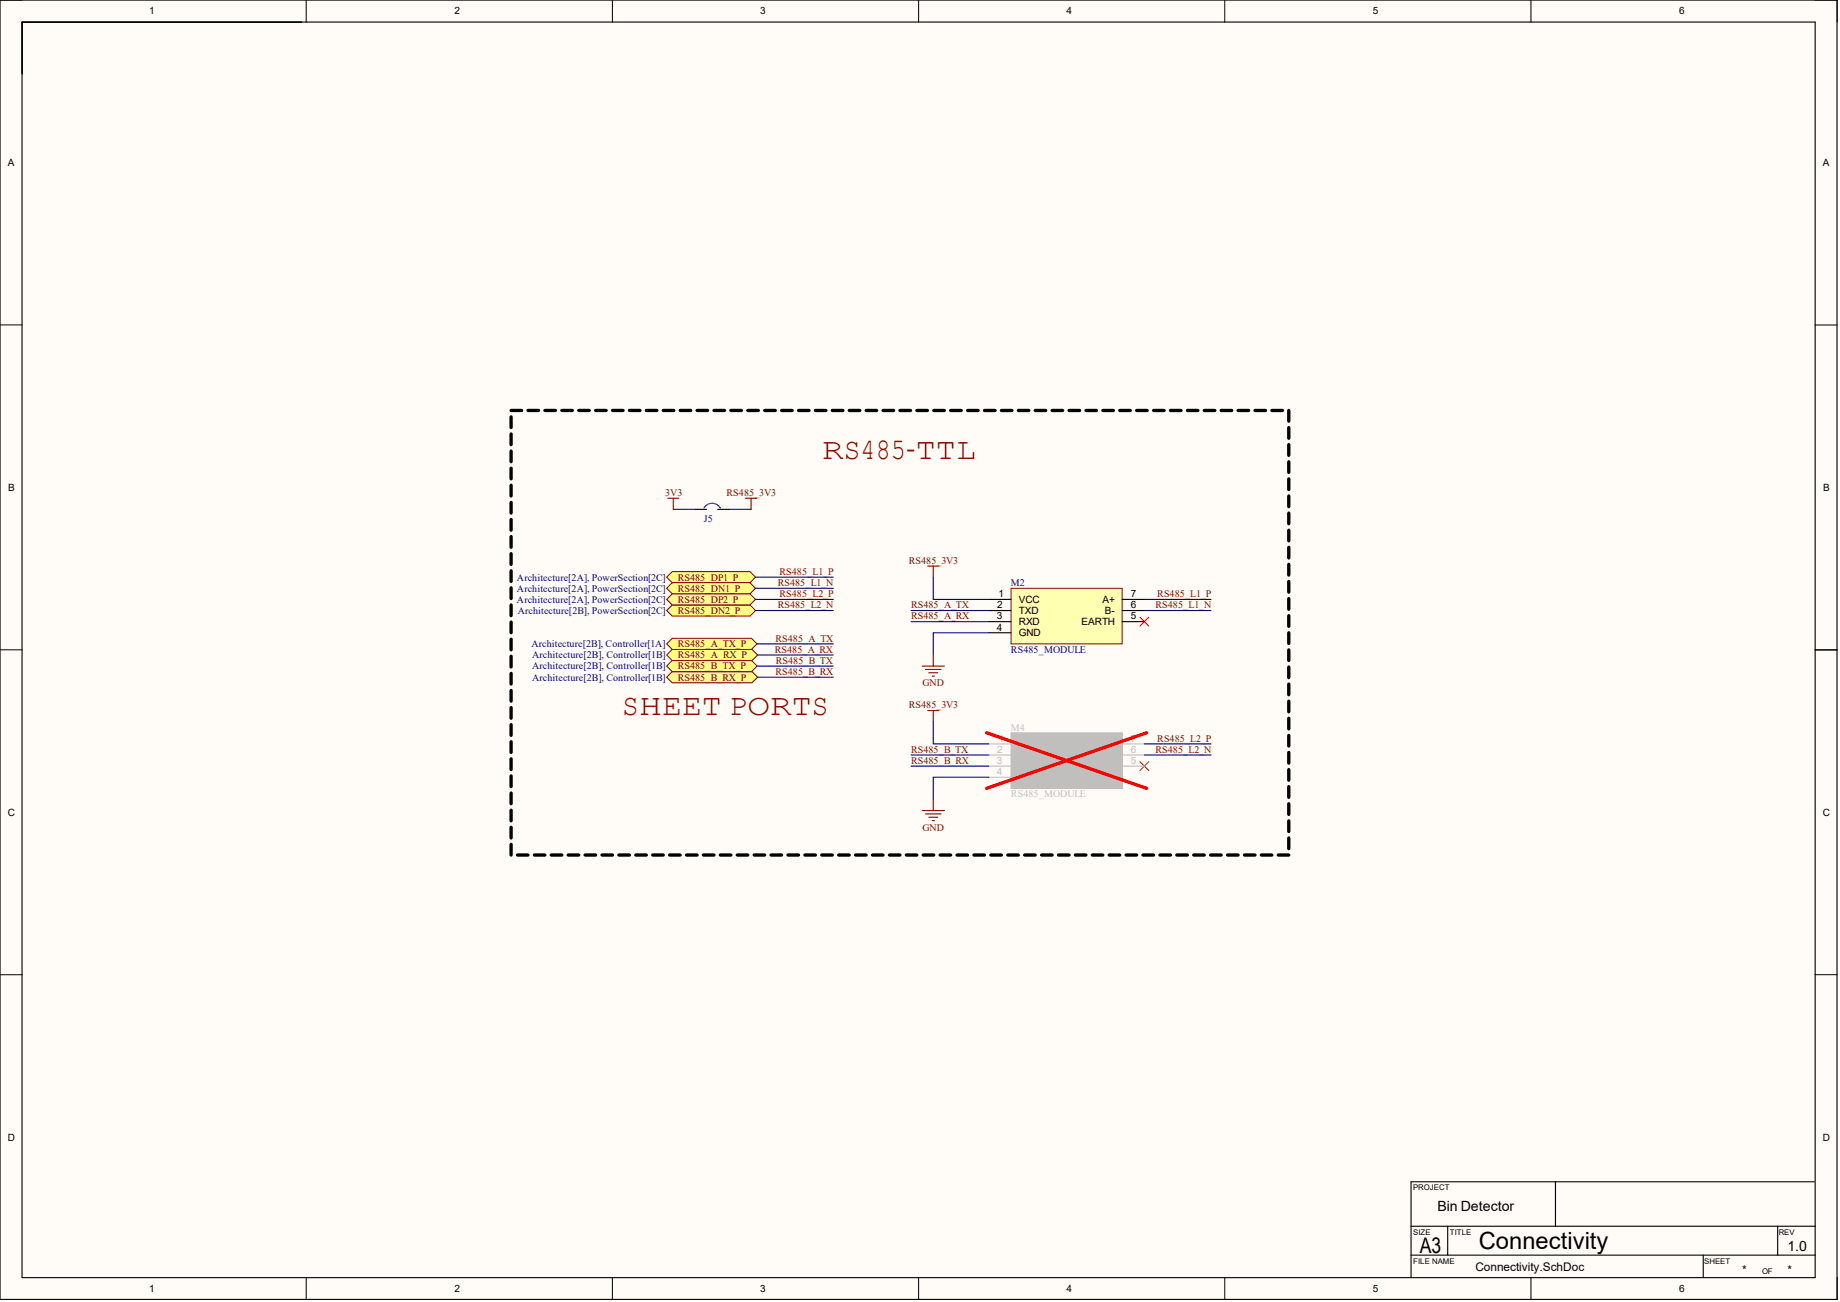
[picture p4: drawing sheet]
<svg xmlns="http://www.w3.org/2000/svg" width="420mm" height="297mm" viewBox="0 0 420 297" stroke-linecap="round" stroke-linejoin="round" font-family="sans-serif">
<g fill="#fffcf8">
<path d="M0 0h419.2v296.5h-419.2z" fill-rule="evenodd"/>
<path d="M5.1 5.1h409v286.3h-409z" fill-rule="evenodd"/>
</g>
<g fill="none" stroke="#000" stroke-width=".23">
<path d="M0 0h5.1M69.9 0v5.1M139.7 0v5.1M209.6 0v5.1M279.4 0v5.1M349.3 0v5.1M414.1 0h5.1v5.1M0 74.1h5.1M414.1 74.1h5.1M0 148.3h5.1M414.1 148.3h5.1M0 222.4h5.1"/>
<path d="M414.1 222.4h5.1M69.9 291.4v5.1M139.7 291.4v5.1M209.6 291.4v5.1M279.4 291.4v5.1M349.3 291.4v5.1M419.2 291.4v5.1"/>
</g>
<path d="M0 0h419.1v296.4h-419.1zM5 5h409.1v286.5h-409.1zM5 5.1h63.8M414.1 148.3h5.1M321.9 279.8h92.3M330.3 279.8v6.5M354.9 269.6v10.2M405.6 279.8v6.5M413.9 269.6h-92v21.8M321.9 286.3h92.3M388.6 286.3v5.1" fill="none" stroke="#000" stroke-width=".25"/>
<path d="M153.4 148.2h18.2l1.3 1.2-1.3 1.3h-18.2l-1.3-1.3z" fill-rule="evenodd" fill="#ffff81"/>
<path d="M153.4 148.2h18.2l1.3 1.2-1.3 1.3h-18.2l-1.3-1.3z" fill="none" stroke="#810000" stroke-width=".23"/>
<path d="M153.4 145.6h18.1l1.2 1.3-1.2 1.3h-18.1l-1.3-1.3z" fill-rule="evenodd" fill="#ffff81"/>
<path d="M153.4 145.6h18.1l1.2 1.3-1.2 1.3h-18.1l-1.3-1.3z" fill="none" stroke="#810000" stroke-width=".23"/>
<path d="M158.7 116.2h2.5M163.8 116.2h2.5" fill="none" stroke="#000" stroke-width=".25"/>
<path d="M160.6 115.9a2.15 2.15 0 0 1 3.8 0" fill="none" stroke="#00f" stroke-width=".25"/>
<path d="M152.4 113.7h2.5M153.6 113.7v2.5M170.1 113.7h2.5M171.4 113.7v2.5M211.7 129.1h2.5M212.9 129.1v2.6M210.4 152h5.1M211.2 152.7h3.5M211.9 153.5h2M212.7 154.2h.5M212.9 149.4v2.6" fill="none" stroke="#810000" stroke-width=".25"/>
<path d="M260.1 140.8l2 2M262.1 140.8l-2 2" fill="none" stroke="#f00" stroke-width=".23"/>
<g fill="none" stroke="#000" stroke-width=".76">
<path d="M116.6 95.1v2.4M116.6 99v2.4M116.6 93.6h2.4M120.5 93.6h2.4M124.3 93.6h2.4M128.2 93.6h2.4M132 93.6h2.4M135.9 93.6h2.4M139.8 93.6h2.4M143.6 93.6h2.4M147.5 93.6h2.4M151.3 93.6h2.4"/>
<path d="M155.2 93.6h2.4M159 93.6h2.4M162.9 93.6h2.4M166.8 93.6h2.4M170.6 93.6h2.4M174.5 93.6h2.4M178.3 93.6h2.4M182.2 93.6h2.4M186 93.6h2.4M189.9 93.6h2.4M193.8 93.6h2.4M197.6 93.6h2.4"/>
<path d="M201.5 93.6h2.4M205.3 93.6h2.4M209.2 93.6h2.4M213 93.6h2.5M216.9 93.6h2.4M220.8 93.6h2.4M224.6 93.6h2.4M228.5 93.6h2.4M232.3 93.6h2.4M236.2 93.6h2.4M240 93.6h2.5M243.9 93.6h2.4"/>
<path d="M247.8 93.6h2.4M251.6 93.6h2.4M255.5 93.6h2.4M259.3 93.6h2.4M263.2 93.6h2.4M267 93.6h2.5M270.9 93.6h2.4M274.8 93.6h2.4M278.6 93.6h2.4M282.5 93.6h2.4M286.3 93.6h2.4M290.2 93.6h2.4"/>
<path d="M294 93.6v2.5M294 97.5v2.5M116.6 102.9v2.4M116.6 106.8v2.4M116.6 110.7v2.4M116.6 114.6v2.4M116.6 118.5v2.5M294 101.4v2.5M294 105.4v2.4M294 109.3v2.4M294 113.1v2.5M294 117v2.5"/>
<path d="M116.6 122.4v2.5M116.6 126.3v2.5M116.6 130.2v2.5M116.6 134.1v2.5M116.6 138v2.5M294 121v2.4M294 124.9v2.4M294 128.8v2.4M294 132.7v2.4M294 136.6v2.4M116.6 141.9v2.5M116.6 145.8v2.5"/>
<path d="M116.6 149.7v2.5M116.6 153.6v2.5M116.6 157.5v2.5M294 140.5v2.4M294 144.4v2.4M294 148.3v2.4M294 152.2v2.4M294 156.1v2.4M294 160v2.4M116.6 161.4v2.5M116.6 165.3v2.5M116.6 169.2v2.5"/>
<path d="M116.6 173.1v2.5M116.6 177v2.5M294 163.9v2.4M294 167.8v2.4M294 171.7v2.4M294 175.6v2.4M294 179.5v2.4M116.6 180.9v2.5M116.6 184.8v2.5M116.6 188.7v2.5M116.6 192.6v2.5M118.1 195.1h2.4"/>
<path d="M121.9 195.1h2.4M125.8 195.1h2.4M129.6 195.1h2.4M133.5 195.1h2.4M137.3 195.1h2.5M141.2 195.1h2.4M145.1 195.1h2.4M148.9 195.1h2.4M152.8 195.1h2.4M156.6 195.1h2.4M160.5 195.1h2.4M164.3 195.1h2.5"/>
<path d="M168.2 195.1h2.4M172.1 195.1h2.4M175.9 195.1h2.4M179.8 195.1h2.4M183.6 195.1h2.4M187.5 195.1h2.4M191.3 195.1h2.5M195.2 195.1h2.4M199.1 195.1h2.4M202.9 195.1h2.4M206.8 195.1h2.4M210.6 195.1h2.4"/>
<path d="M214.5 195.1h2.4M218.3 195.1h2.5M222.2 195.1h2.4M226.1 195.1h2.4M229.9 195.1h2.4M233.8 195.1h2.4M237.6 195.1h2.4M241.5 195.1h2.4M245.3 195.1h2.5M249.2 195.1h2.4M253.1 195.1h2.4M256.9 195.1h2.4"/>
<path d="M260.8 195.1h2.4M264.6 195.1h2.4M268.5 195.1h2.4M272.4 195.1h2.4M276.2 195.1h2.4M280.1 195.1h2.4M283.9 195.1h2.4M287.8 195.1h2.4M291.6 195.1h2.4M294 183.4v2.4M294 187.3v2.4M294 191.2v2.4"/>
</g>
<path d="M153.4 130.4h17.7l1.3 1.3-1.3 1.2h-17.7l-1.3-1.2z" fill-rule="evenodd" fill="#ffff81"/>
<path d="M153.4 130.4h17.7l1.3 1.3-1.3 1.2h-17.7l-1.3-1.2z" fill="none" stroke="#810000" stroke-width=".23"/>
<path d="M153.4 132.9h17.7l1.3 1.3-1.3 1.3h-17.7l-1.3-1.3z" fill-rule="evenodd" fill="#ffff81"/>
<path d="M153.4 132.9h17.7l1.3 1.3-1.3 1.3h-17.7l-1.3-1.3z" fill="none" stroke="#810000" stroke-width=".23"/>
<path d="M230.7 134.2h25.3v12.7h-25.3z" fill-rule="evenodd" fill="#ffffb2"/>
<path d="M230.7 134.2h25.3v12.7h-25.3z" fill="none" stroke="#810000" stroke-width=".23"/>
<path d="M225.6 136.8h5.1M225.6 139.3h5.1M256 136.8h5.1M256 139.3h5.1M225.6 141.8h5.1M225.6 144.4h5.1M256 141.8h5.1" fill="none" stroke="#000" stroke-width=".25"/>
<path d="M153.4 153.2h18.2l1.3 1.3-1.3 1.3h-18.2l-1.3-1.3z" fill-rule="evenodd" fill="#ffff81"/>
<path d="M153.4 153.2h18.2l1.3 1.3-1.3 1.3h-18.2l-1.3-1.3z" fill="none" stroke="#810000" stroke-width=".23"/>
<path d="M153.4 150.7h18.1l1.2 1.3-1.2 1.2h-18.1l-1.3-1.2z" fill-rule="evenodd" fill="#ffff81"/>
<path d="M153.4 150.7h18.1l1.2 1.3-1.2 1.2h-18.1l-1.3-1.2z" fill="none" stroke="#810000" stroke-width=".23"/>
<path d="M211.7 162.1h2.5M212.9 162.1v2.5M210.4 184.9h5.1M211.2 185.7h3.5M211.9 186.4h2M212.7 187.2h.5M212.9 182.4v2.5" fill="none" stroke="#810000" stroke-width=".25"/>
<path d="M260.1 173.8l2 2M262.1 173.8l-2 2" fill="none" stroke="#f00" stroke-width=".23"/>
<path d="M230.7 167.2h25.3v12.7h-25.3z" fill-rule="evenodd" fill="#c0bfbd"/>
<path d="M230.7 167.2h25.3v12.7h-25.3z" fill="none" stroke="#c0bfbd" stroke-width=".23"/>
<path d="M225.6 169.7h5.1M225.6 172.2h5.1M225.6 174.8h5.1M225.6 177.3h5.1M256 169.7h5.1M256 172.2h5.1M256 174.8h5.1" fill="none" stroke="#c0bfbd" stroke-width=".25"/>
<path d="M225.1 167.2l36.5 12.7M261.6 167.2l-36.5 12.7" fill="none" stroke="#f00" stroke-width=".76"/>
<path d="M153.4 138h17.7l1.3 1.3-1.3 1.3h-17.7l-1.3-1.3z" fill-rule="evenodd" fill="#ffff81"/>
<path d="M153.4 138h17.7l1.3 1.3-1.3 1.3h-17.7l-1.3-1.3z" fill="none" stroke="#810000" stroke-width=".23"/>
<path d="M153.4 135.5h17.7l1.3 1.3-1.3 1.2h-17.7l-1.3-1.2z" fill-rule="evenodd" fill="#ffff81"/>
<path d="M153.4 135.5h17.7l1.3 1.3-1.3 1.2h-17.7l-1.3-1.2z" fill="none" stroke="#810000" stroke-width=".23"/>
<g fill="none" stroke="#000081" stroke-width=".25">
<path d="M153.6 116.2h5.1M166.3 116.2h5.1M172.4 139.3h17.7M172.4 136.8h17.7M172.4 134.2h17.7M172.4 131.7h17.7M207.9 139.3h17.7M212.9 131.7v5.1h12.7M261.1 139.3h15.2M261.1 136.8h15.2M172.7 146.9h17.4M172.7 152h17.4"/>
<path d="M172.9 149.4h17.2M172.9 154.5h17.2M207.9 141.8h17.7M225.6 144.4h-12.7v5M207.9 172.2h17.7M207.9 174.8h17.7M212.9 164.6v5.1h12.7M225.6 177.3h-12.7v5.1M261.1 172.2h15.2M261.1 169.7h15.2"/>
</g>
<g font-size="6.8" fill="#900">
<text x="187.6" y="104.8">RS485-TTL</text>
<text x="141.9" y="163.1">SHEET PORTS</text>
</g>
<text font-size="5.4" x="337.4" y="284.9">Connectivity</text>
<text font-size="4.9" x="323.9" y="285.8">A3</text>
<g font-size="3.2">
<text x="328" y="276.3">Bin Detector</text>
<text x="407.8" y="285.4">1.0</text>
</g>
<g font-size="2.7">
<text x="336.6" y="290.1">Connectivity.SchDoc</text>
<text x="397.5" y="290.6">*</text>
<text x="407.8" y="290.6">*</text>
</g>
<g font-size="2.3">
<text x="34.1" y="3.3">1</text>
<text x="103.7" y="3.3">2</text>
<text x="173.5" y="3.3">3</text>
<text x="243.3" y="3.3">4</text>
<text x="313.2" y="3.3">5</text>
<text x="383.1" y="3.3">6</text>
<text x="1.8" y="37.9">A</text>
<text x="415.9" y="37.9">A</text>
<text x="1.9" y="112">B</text>
<text x="416" y="112">B</text>
<text x="227.8" y="136.2">1</text>
<text x="232.4" y="137.5">VCC</text>
<text x="251.5" y="137.5">A+</text>
<text x="258" y="136.2">7</text>
<text x="227.5" y="141.3">3</text>
<text x="227.5" y="143.9">4</text>
<text x="227.5" y="138.8">2</text>
<text x="232.4" y="140">TXD</text>
<text x="232.4" y="142.6">RXD</text>
<text x="246.7" y="142.6">EARTH</text>
<text x="252" y="140">B-</text>
<text x="258" y="138.8">6</text>
<text x="258" y="141.3">5</text>
<text x="232.4" y="145.1">GND</text>
<text x="1.8" y="186.1">C</text>
<text x="415.9" y="186.1">C</text>
<text x="1.8" y="260.2">D</text>
<text x="415.9" y="260.2">D</text>
<text x="34.1" y="294.7">1</text>
<text x="103.7" y="294.7">2</text>
<text x="173.5" y="294.7">3</text>
<text x="243.3" y="294.7">4</text>
<text x="313.2" y="294.7">5</text>
<text x="383.1" y="294.7">6</text>
</g>
<g font-size="2.3" fill="#810000">
<text x="151.7" y="113.2">3V3</text>
<text x="165.8" y="113.2">RS485_3V3</text>
<text x="177.9" y="131.2">RS485_L1_P</text>
<text x="207.3" y="128.6">RS485_3V3</text>
<text x="154.6" y="132.4">RS485_DP1_P</text>
<text x="154.6" y="135">RS485_DN1_P</text>
<text x="154.6" y="137.5">RS485_DP2_P</text>
<text x="177.4" y="133.7">RS485_L1_N</text>
<text x="177.9" y="136.2">RS485_L2_P</text>
<text x="264" y="136.2">RS485_L1_P</text>
<text x="154.6" y="140">RS485_DN2_P</text>
<text x="177.4" y="138.8">RS485_L2_N</text>
<text x="207.9" y="138.8">RS485_A_TX</text>
<text x="207.9" y="141.3">RS485_A_RX</text>
<text x="263.6" y="138.8">RS485_L1_N</text>
<text x="154.6" y="147.7">RS485_A_TX_P</text>
<text x="176.8" y="148.9">RS485_A_RX</text>
<text x="176.9" y="146.4">RS485_A_TX</text>
<text x="154.6" y="150.2">RS485_A_RX_P</text>
<text x="154.6" y="155.3">RS485_B_RX_P</text>
<text x="154.6" y="152.7">RS485_B_TX_P</text>
<text x="176.9" y="154">RS485_B_RX</text>
<text x="177" y="151.5">RS485_B_TX</text>
<text x="207.3" y="161.6">RS485_3V3</text>
<text x="210.5" y="156.5">GND</text>
<text x="207.9" y="171.7">RS485_B_TX</text>
<text x="263.6" y="171.7">RS485_L2_N</text>
<text x="264" y="169.2">RS485_L2_P</text>
<text x="207.9" y="174.3">RS485_B_RX</text>
<text x="210.5" y="189.5">GND</text>
</g>
<g font-size="2.3" fill="#000081">
<text x="160.6" y="119">J5</text>
<text x="118" y="132.4">Architecture[2A], PowerSection[2C]</text>
<text x="118" y="135">Architecture[2A], PowerSection[2C]</text>
<text x="118" y="137.5">Architecture[2A], PowerSection[2C]</text>
<text x="230.7" y="133.7">M2</text>
<text x="118.1" y="140">Architecture[2B], PowerSection[2C]</text>
<text x="121.2" y="147.7">Architecture[2B], Controller[1A]</text>
<text x="230.7" y="148.9">RS485_MODULE</text>
<text x="121.4" y="150.2">Architecture[2B], Controller[1B]</text>
<text x="121.4" y="155.3">Architecture[2B], Controller[1B]</text>
<text x="121.4" y="152.7">Architecture[2B], Controller[1B]</text>
</g>
<g font-size="2.3" fill="#c0bfbd">
<text x="230.7" y="166.7">M4</text>
<text x="227.5" y="171.7">2</text>
<text x="227.8" y="169.2">1</text>
<text x="232.4" y="170.5">VCC</text>
<text x="232.4" y="173">TXD</text>
<text x="251.5" y="170.5">A+</text>
<text x="258" y="169.2">7</text>
<text x="258" y="171.7">6</text>
<text x="227.5" y="174.3">3</text>
<text x="227.5" y="176.8">4</text>
<text x="232.4" y="175.5">RXD</text>
<text x="232.4" y="178.1">GND</text>
<text x="246.7" y="175.5">EARTH</text>
<text x="258" y="174.3">5</text>
<text x="230.7" y="181.9">RS485_MODULE</text>
</g>
<g font-size="1.8">
<text x="322.4" y="271.6">PROJECT</text>
<text x="322.4" y="281.7">SIZE</text>
<text x="330.8" y="281.7">TITLE</text>
<text x="405.8" y="281.7">REV</text>
<text x="322.4" y="288.3">FILE NAME</text>
<text x="388.8" y="288.3">SHEET</text>
<text x="402" y="290.6">OF</text>
</g>
</svg>
